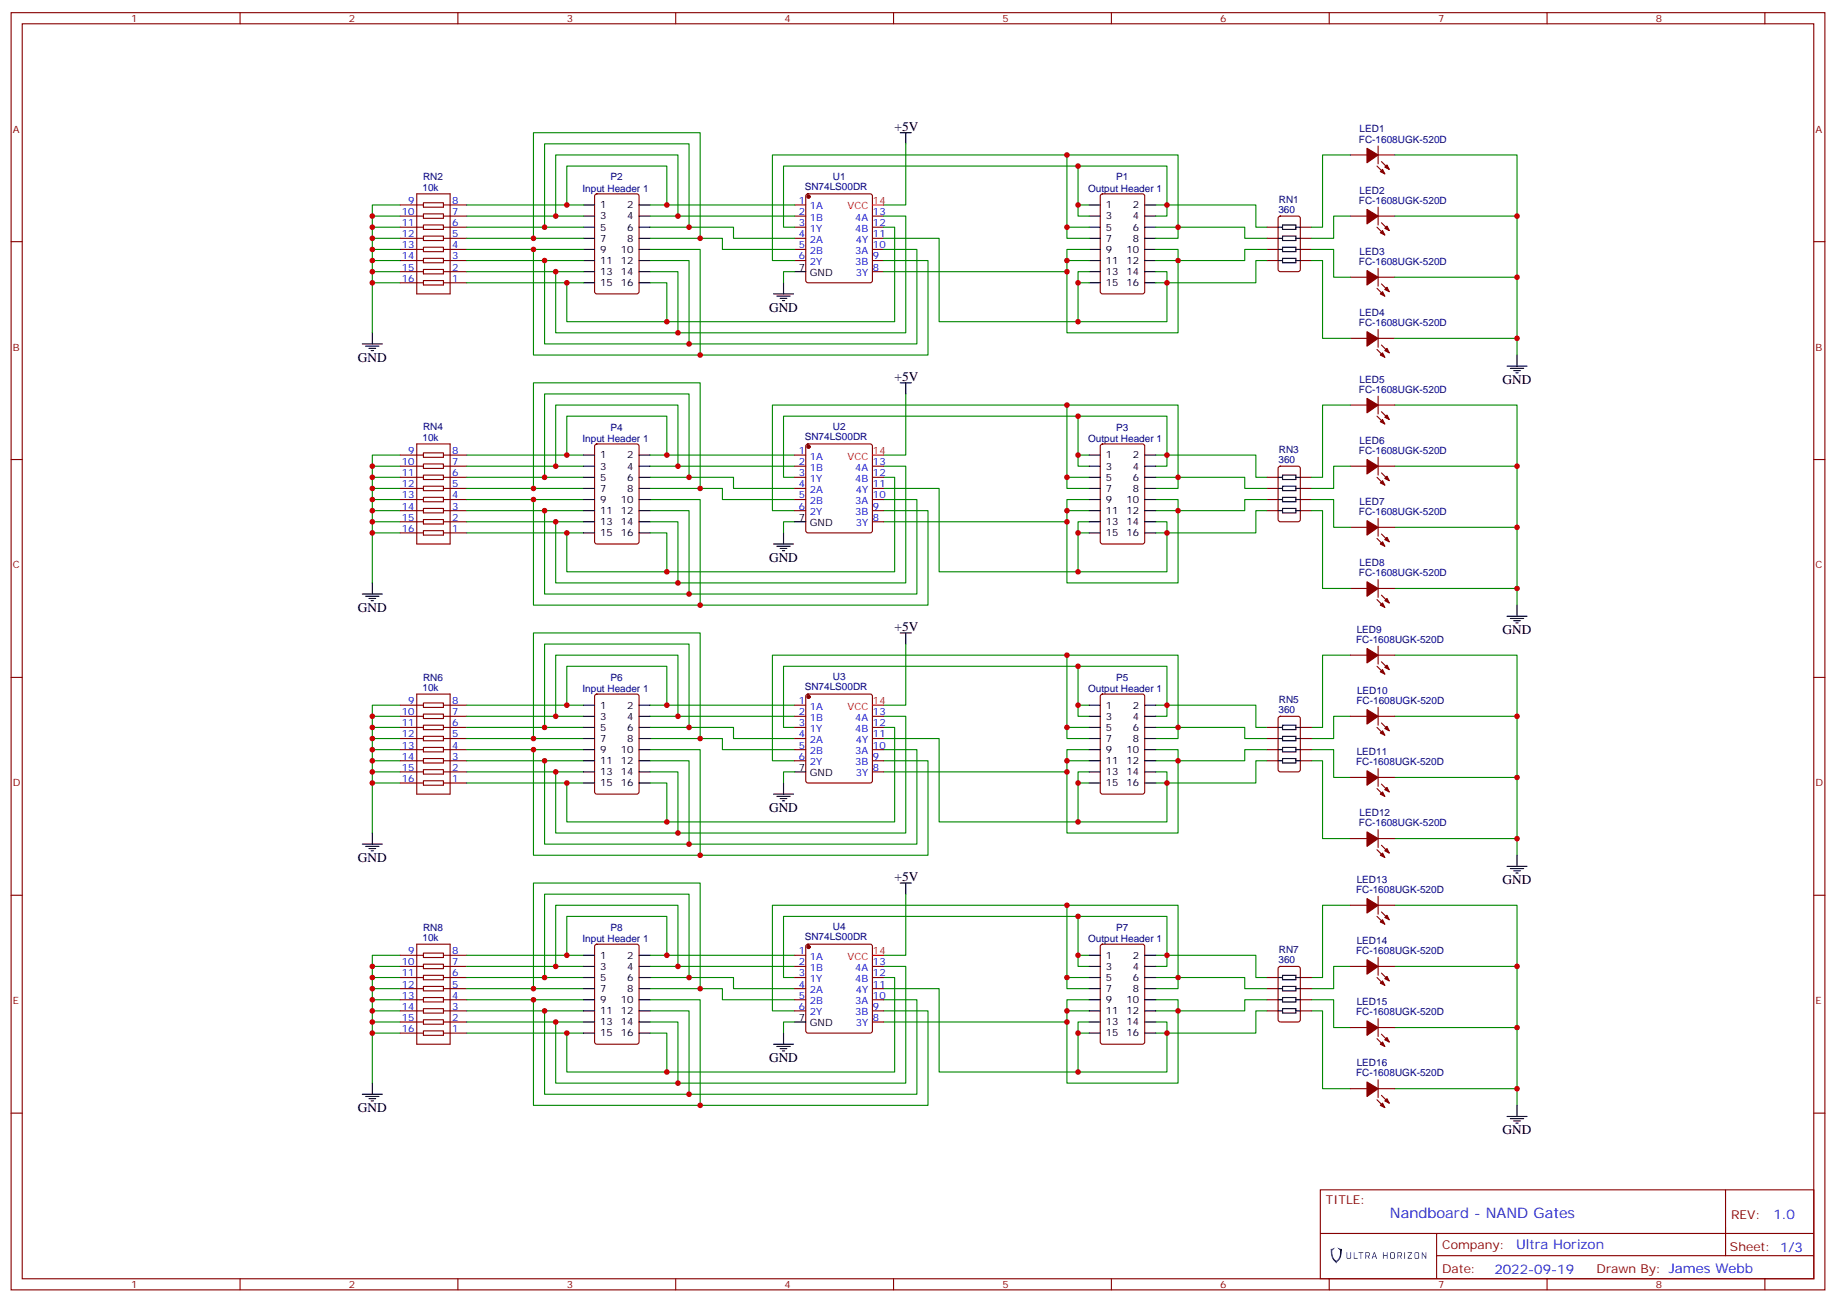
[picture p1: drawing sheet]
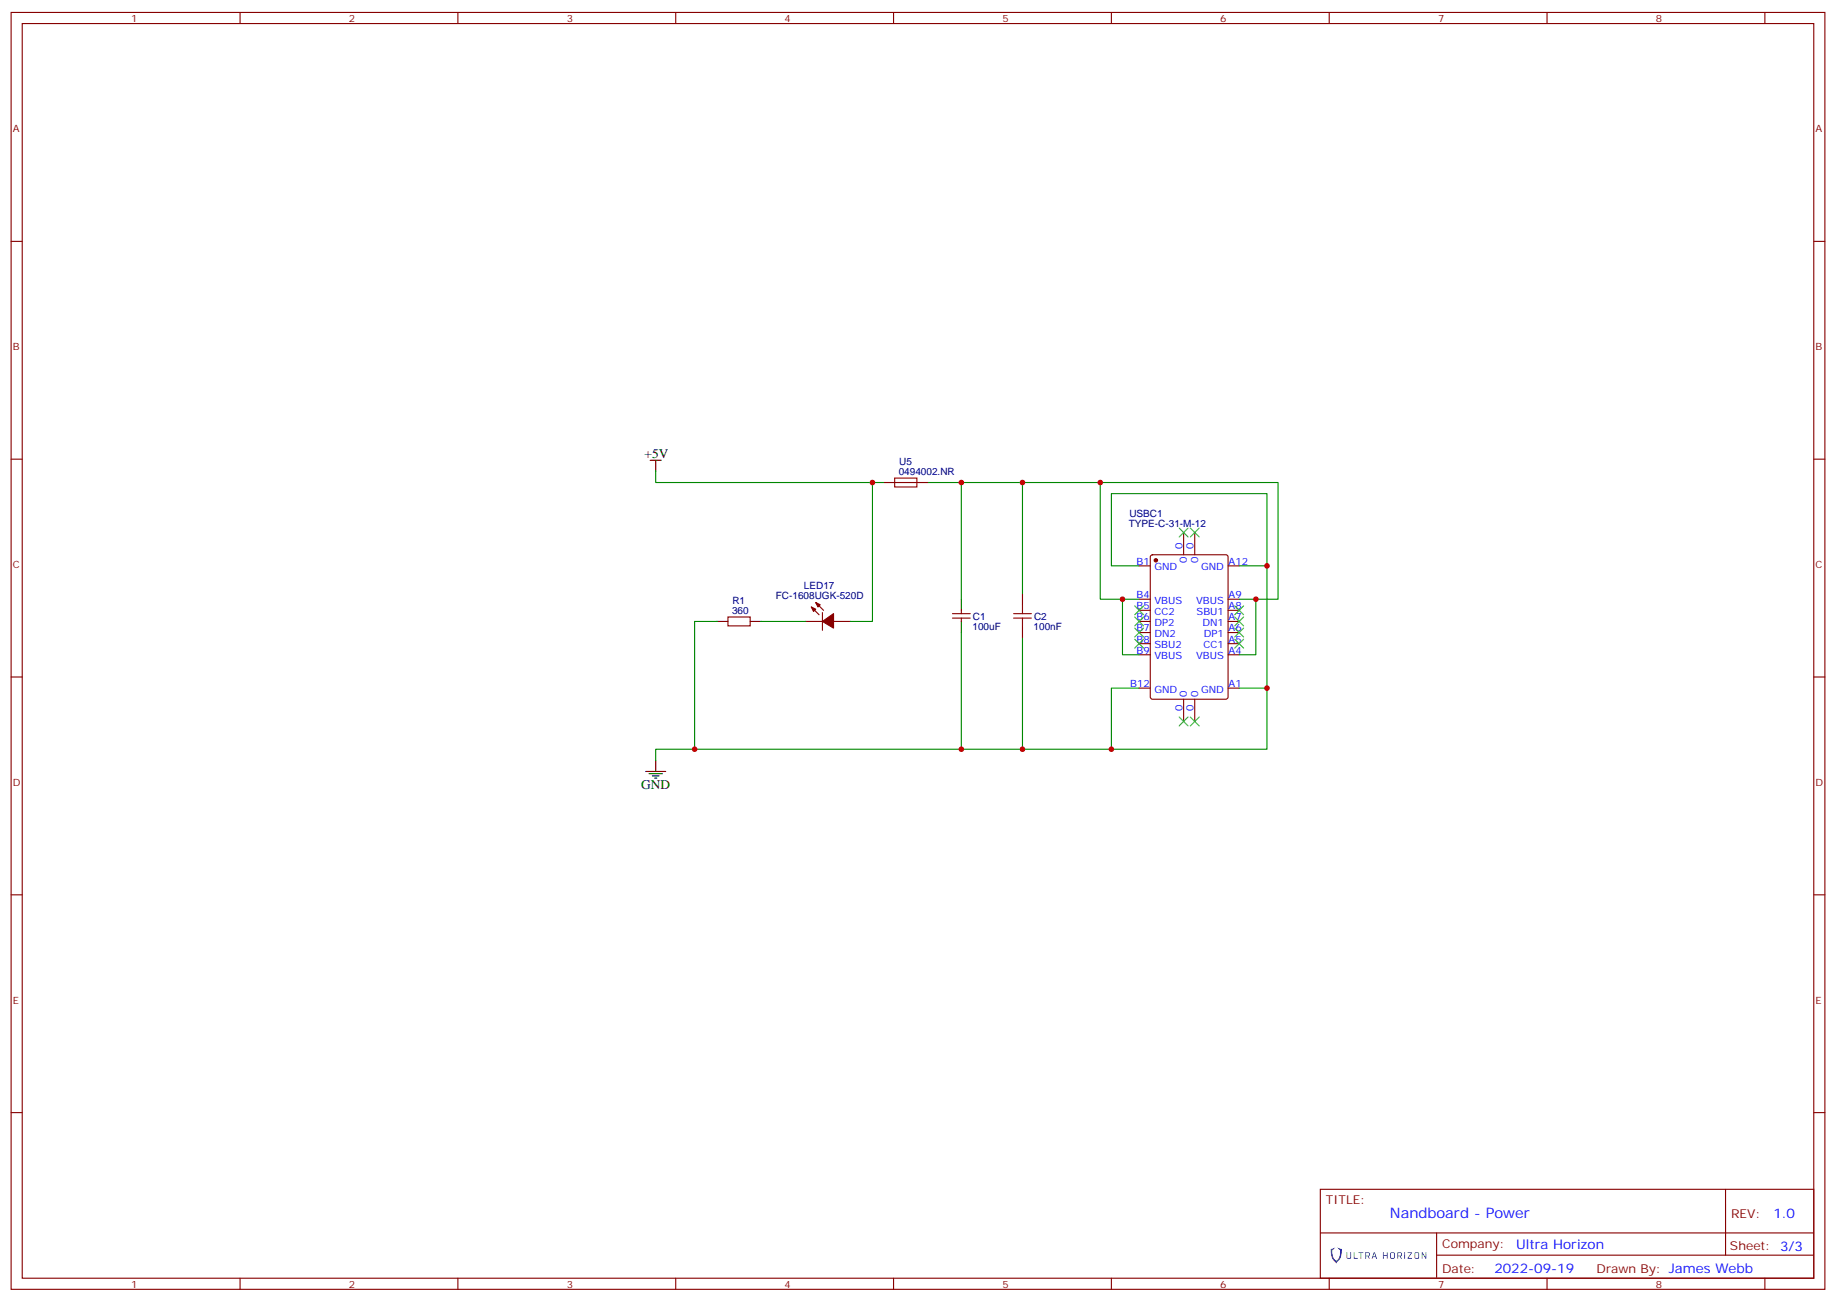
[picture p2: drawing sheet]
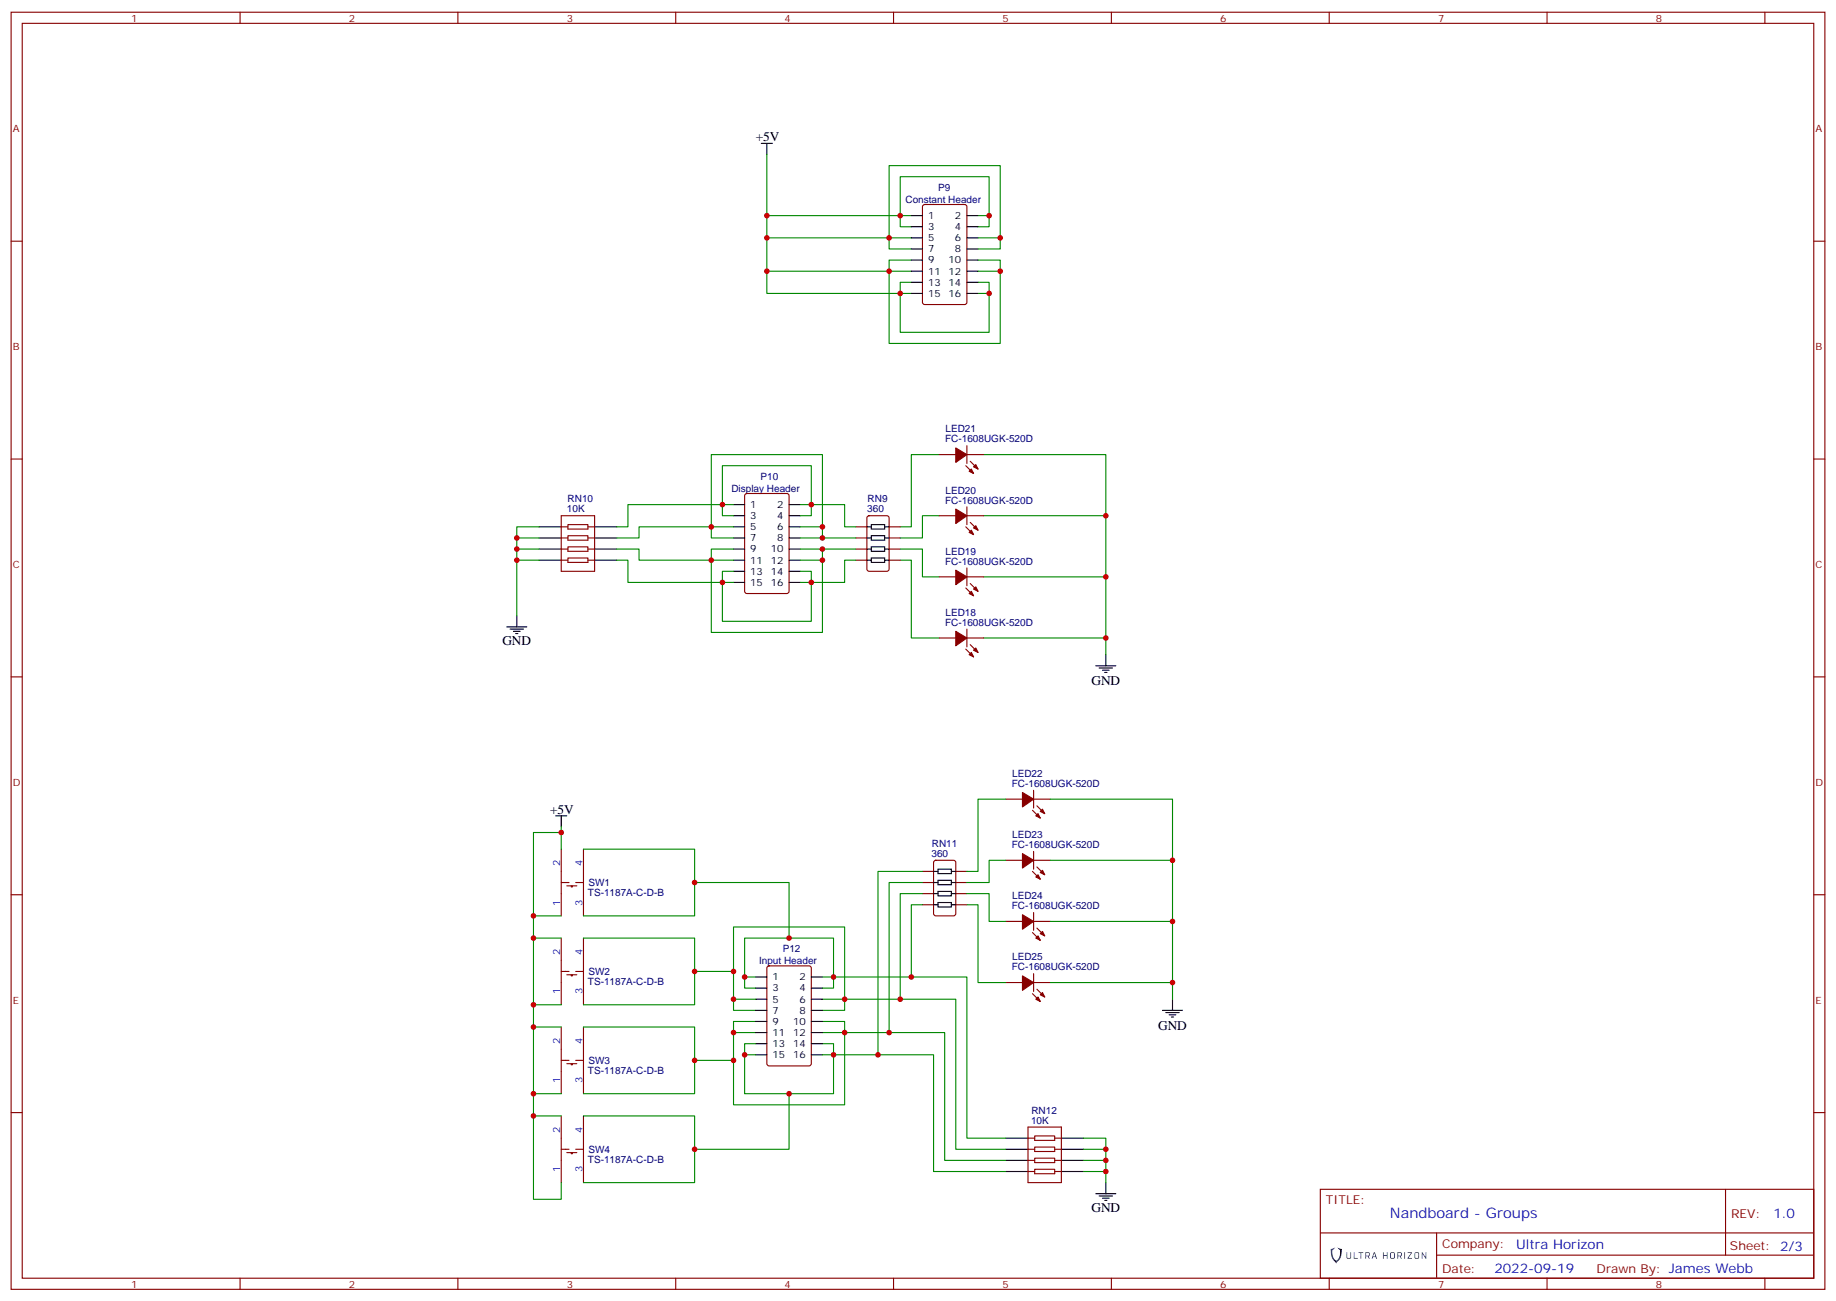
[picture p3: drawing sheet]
# EasyEDA schematic schematic.json

## Sheets
1 NAND Gates: TITLE: Nandboard - NAND Gates; REV: 1.0; Date: 2022-09-19; Sheet: 1/3; Drawn By: James Webb; Company: Ultra Horizon
2 Power: TITLE: Nandboard - Power; Sheet: 3/3
3 Groups: TITLE: Nandboard - Groups; Sheet: 2/3

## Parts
sheet Groups
LED18  FC-1608UGK-520D  [LED0603-RD]
LED19  FC-1608UGK-520D  [LED0603-RD]
LED20  FC-1608UGK-520D  [LED0603-RD]
LED21  FC-1608UGK-520D  [LED0603-RD]
LED22  FC-1608UGK-520D  [LED0603-RD]
LED23  FC-1608UGK-520D  [LED0603-RD]
LED24  FC-1608UGK-520D  [LED0603-RD]
LED25  FC-1608UGK-520D  [LED0603-RD]
P9  Constant Header  [HDR-TH_16P-P2.54-V-M-R2-C8-S2.54]
P10  Display Header  [HDR-TH_16P-P2.54-V-M-R2-C8-S2.54]
P12  Input Header  [HDR-TH_16P-P2.54-V-M-R2-C8-S2.54]
RN9  360Ω  [RES-ARRAY-SMD_0402-8P-L2.0-W1.0-BL]
RN10  10K  [RES-ARRAY-SMD_0603-8P-L3.2-W1.6-BL]
RN11  360Ω  [RES-ARRAY-SMD_0402-8P-L2.0-W1.0-BL]
RN12  10K  [RES-ARRAY-SMD_0603-8P-L3.2-W1.6-BL]
SW1  TS-1187A-C-D-B  [KEY-SMD_4P-L5.2-W5.2-P3.7-LS6.4-TL]
SW2  TS-1187A-C-D-B  [KEY-SMD_4P-L5.2-W5.2-P3.7-LS6.4-TL]
SW3  TS-1187A-C-D-B  [KEY-SMD_4P-L5.2-W5.2-P3.7-LS6.4-TL]
SW4  TS-1187A-C-D-B  [KEY-SMD_4P-L5.2-W5.2-P3.7-LS6.4-TL]
sheet NAND Gates
LED1  FC-1608UGK-520D  [LED0603-RD]
LED2  FC-1608UGK-520D  [LED0603-RD]
LED3  FC-1608UGK-520D  [LED0603-RD]
LED4  FC-1608UGK-520D  [LED0603-RD]
LED5  FC-1608UGK-520D  [LED0603-RD]
LED6  FC-1608UGK-520D  [LED0603-RD]
LED7  FC-1608UGK-520D  [LED0603-RD]
LED8  FC-1608UGK-520D  [LED0603-RD]
LED9  FC-1608UGK-520D  [LED0603-RD]
LED10  FC-1608UGK-520D  [LED0603-RD]
LED11  FC-1608UGK-520D  [LED0603-RD]
LED12  FC-1608UGK-520D  [LED0603-RD]
LED13  FC-1608UGK-520D  [LED0603-RD]
LED14  FC-1608UGK-520D  [LED0603-RD]
LED15  FC-1608UGK-520D  [LED0603-RD]
LED16  FC-1608UGK-520D  [LED0603-RD]
P1  Output Header 1  [HDR-TH_16P-P2.54-V-M-R2-C8-S2.54]
P2  Input Header 1  [HDR-TH_16P-P2.54-V-M-R2-C8-S2.54]
P3  Output Header 1  [HDR-TH_16P-P2.54-V-M-R2-C8-S2.54]
P4  Input Header 1  [HDR-TH_16P-P2.54-V-M-R2-C8-S2.54]
P5  Output Header 1  [HDR-TH_16P-P2.54-V-M-R2-C8-S2.54]
P6  Input Header 1  [HDR-TH_16P-P2.54-V-M-R2-C8-S2.54]
P7  Output Header 1  [HDR-TH_16P-P2.54-V-M-R2-C8-S2.54]
P8  Input Header 1  [HDR-TH_16P-P2.54-V-M-R2-C8-S2.54]
RN1  360Ω  [RES-ARRAY-SMD_0402-8P-L2.0-W1.0-BL]
RN2  10kΩ  [RES-ARRAY-SMD_0602-16P-L3.8-W1.6-BL]
RN3  360Ω  [RES-ARRAY-SMD_0402-8P-L2.0-W1.0-BL]
RN4  10kΩ  [RES-ARRAY-SMD_0602-16P-L3.8-W1.6-BL]
RN5  360Ω  [RES-ARRAY-SMD_0402-8P-L2.0-W1.0-BL]
RN6  10kΩ  [RES-ARRAY-SMD_0602-16P-L3.8-W1.6-BL]
RN7  360Ω  [RES-ARRAY-SMD_0402-8P-L2.0-W1.0-BL]
RN8  10kΩ  [RES-ARRAY-SMD_0602-16P-L3.8-W1.6-BL]
U1  SN74LS00DR  [SOIC-14_L8.7-W3.9-P1.27-LS6.0-BL]
U2  SN74LS00DR  [SOIC-14_L8.7-W3.9-P1.27-LS6.0-BL]
U3  SN74LS00DR  [SOIC-14_L8.7-W3.9-P1.27-LS6.0-BL]
U4  SN74LS00DR  [SOIC-14_L8.7-W3.9-P1.27-LS6.0-BL]
sheet Power
C1  100uF  [C1206]
C2  100nF  [C0402]
LED17  FC-1608UGK-520D  [LED0603-RD]
R1  360Ω  [R0603]
U5  0494002.NR  [F0603]
USBC1  TYPE-C-31-M-12  [USB-C_SMD-TYPE-C-31-M-12]

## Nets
+5V: LED17.2(A) P9.1 P9.2 P9.3 P9.4 P9.5 P9.6 P9.7 P9.8 P9.9 P9.10 P9.11 P9.12 P9.13 P9.14 P9.15 P9.16 SW1.1 SW1.2 SW2.1 SW2.2 SW3.1 SW3.2 SW4.1 SW4.2 U1.14(VCC) U2.14(VCC) U3.14(VCC) U4.14(VCC) U5.2
GND: C1.2 C2.2 LED1.1(K) LED2.1(K) LED3.1(K) LED4.1(K) LED5.1(K) LED6.1(K) LED7.1(K) LED8.1(K) LED9.1(K) LED10.1(K) LED11.1(K) LED12.1(K) LED13.1(K) LED14.1(K) LED15.1(K) LED16.1(K) LED18.1(K) LED19.1(K) LED20.1(K) LED21.1(K) LED22.1(K) LED23.1(K) LED24.1(K) LED25.1(K) R1.1 RN2.9 RN2.10 RN2.11 RN2.12 RN2.13 RN2.14 RN2.15 RN2.16 RN4.9 RN4.10 RN4.11 RN4.12 RN4.13 RN4.14 RN4.15 RN4.16 RN6.9 RN6.10 RN6.11 RN6.12 RN6.13 RN6.14 RN6.15 RN6.16 RN8.9 RN8.10 RN8.11 RN8.12 RN8.13 RN8.14 RN8.15 RN8.16 RN10.5 RN10.6 RN10.7 RN10.8 RN12.1 RN12.2 RN12.3 RN12.4 U1.7(GND) U2.7(GND) U3.7(GND) U4.7(GND) USBC1.A1(GND) USBC1.A12(GND) USBC1.B1(GND) USBC1.B12(GND)
LED5_2: LED5.2(A) RN3.1(8)
LED6_2: LED6.2(A) RN3.2(7)
LED7_2: LED7.2(A) RN3.3(6)
LED8_2: LED8.2(A) RN3.4(5)
LED9_2: LED9.2(A) RN5.1(8)
LED10_2: LED10.2(A) RN5.2(7)
LED11_2: LED11.2(A) RN5.3(6)
LED12_2: LED12.2(A) RN5.4(5)
LED13_2: LED13.2(A) RN7.1(8)
LED14_2: LED14.2(A) RN7.2(7)
LED15_2: LED15.2(A) RN7.3(6)
LED16_2: LED16.2(A) RN7.4(5)
LED17_1: LED17.1(K) R1.2
LED18_2: LED18.2(A) RN9.5
LED19_2: LED19.2(A) RN9.6
LED20_2: LED20.2(A) RN9.7
LED21_2: LED21.2(A) RN9.8
P4_1: P4.1 P4.2 RN4.8 U2.1(1A)
P4_3: P4.3 P4.4 RN4.7 U2.2(1B)
P4_5: P4.5 P4.6 RN4.6 U2.4(2A)
P4_7: P4.7 P4.8 RN4.5 U2.5(2B)
P4_9: P4.9 P4.10 RN4.4 U2.9(3B)
P4_11: P4.11 P4.12 RN4.3 U2.10(3A)
P4_13: P4.13 P4.14 RN4.2 U2.13(4A)
P4_15: P4.15 P4.16 RN4.1 U2.12(4B)
P6_1: P6.1 P6.2 RN6.8 U3.1(1A)
P6_3: P6.3 P6.4 RN6.7 U3.2(1B)
P6_5: P6.5 P6.6 RN6.6 U3.4(2A)
P6_7: P6.7 P6.8 RN6.5 U3.5(2B)
P6_9: P6.9 P6.10 RN6.4 U3.9(3B)
P6_11: P6.11 P6.12 RN6.3 U3.10(3A)
P6_13: P6.13 P6.14 RN6.2 U3.13(4A)
P6_15: P6.15 P6.16 RN6.1 U3.12(4B)
P8_1: P8.1 P8.2 RN8.8 U4.1(1A)
P8_3: P8.3 P8.4 RN8.7 U4.2(1B)
P8_5: P8.5 P8.6 RN8.6 U4.4(2A)
P8_7: P8.7 P8.8 RN8.5 U4.5(2B)
P8_9: P8.9 P8.10 RN8.4 U4.9(3B)
P8_11: P8.11 P8.12 RN8.3 U4.10(3A)
P8_13: P8.13 P8.14 RN8.2 U4.13(4A)
P8_15: P8.15 P8.16 RN8.1 U4.12(4B)
P10_1: P10.1 P10.2 P10.3 P10.4 RN9.1 RN10.4
P10_5: P10.5 P10.6 P10.7 P10.8 RN9.2 RN10.3
P10_9: P10.9 P10.10 P10.11 P10.12 RN9.3 RN10.2
P10_13: P10.13 P10.14 P10.15 P10.16 RN9.4 RN10.1
RN1_5: LED1.2(A) RN1.5(4)
RN1_6: LED2.2(A) RN1.6(3)
RN1_7: LED3.2(A) RN1.7(2)
RN1_8: LED4.2(A) RN1.8(1)
RN2_1: P2.15 P2.16 RN2.1 U1.12(4B)
RN2_2: P2.13 P2.14 RN2.2 U1.13(4A)
RN2_3: P2.11 P2.12 RN2.3 U1.10(3A)
RN2_4: P2.9 P2.10 RN2.4 U1.9(3B)
RN2_5: P2.7 P2.8 RN2.5 U1.5(2B)
RN2_6: P2.5 P2.6 RN2.6 U1.4(2A)
RN2_7: P2.3 P2.4 RN2.7 U1.2(1B)
RN2_8: P2.1 P2.2 RN2.8 U1.1(1A)
RN3_5: P3.13 P3.14 P3.15 P3.16 RN3.5(4) U2.11(4Y)
RN3_6: P3.9 P3.10 P3.11 P3.12 RN3.6(3) U2.8(3Y)
RN3_7: P3.5 P3.6 P3.7 P3.8 RN3.7(2) U2.6(2Y)
RN3_8: P3.1 P3.2 P3.3 P3.4 RN3.8(1) U2.3(1Y)
RN5_5: P5.13 P5.14 P5.15 P5.16 RN5.5(4) U3.11(4Y)
RN5_6: P5.9 P5.10 P5.11 P5.12 RN5.6(3) U3.8(3Y)
RN5_7: P5.5 P5.6 P5.7 P5.8 RN5.7(2) U3.6(2Y)
RN5_8: P5.1 P5.2 P5.3 P5.4 RN5.8(1) U3.3(1Y)
RN7_5: P7.13 P7.14 P7.15 P7.16 RN7.5(4) U4.11(4Y)
RN7_6: P7.9 P7.10 P7.11 P7.12 RN7.6(3) U4.8(3Y)
RN7_7: P7.5 P7.6 P7.7 P7.8 RN7.7(2) U4.6(2Y)
RN7_8: P7.1 P7.2 P7.3 P7.4 RN7.8(1) U4.3(1Y)
RN11_1: LED25.2(A) RN11.1
RN11_2: LED24.2(A) RN11.2
RN11_3: LED23.2(A) RN11.3
RN11_4: LED22.2(A) RN11.4
RN11_5: P12.13 P12.14 P12.15 P12.16 RN11.5 RN12.8 SW4.3 SW4.4
RN11_6: P12.9 P12.10 P12.11 P12.12 RN11.6 RN12.7 SW3.3 SW3.4
RN11_7: P12.5 P12.6 P12.7 P12.8 RN11.7 RN12.6 SW2.3 SW2.4
RN11_8: P12.1 P12.2 P12.3 P12.4 RN11.8 RN12.5 SW1.3 SW1.4
U1_3: P1.1 P1.2 P1.3 P1.4 RN1.4(5) U1.3(1Y)
U1_6: P1.5 P1.6 P1.7 P1.8 RN1.3(6) U1.6(2Y)
U1_8: P1.9 P1.10 P1.11 P1.12 RN1.2(7) U1.8(3Y)
U1_11: P1.13 P1.14 P1.15 P1.16 RN1.1(8) U1.11(4Y)
USBC1_B4: C1.1 C2.1 U5.1 USBC1.A4(VBUS) USBC1.A9(VBUS) USBC1.B4(VBUS) USBC1.B9(VBUS)

Not connected (* = marked no-connect by the designer): USBC1 0* A5(CC1)* A6(DP1)* A7(DN1)* A8(SBU1)* B5(CC2)* B6(DP2)* B7(DN2)* B8(SBU2)*

# EasyEDA board pcb.json

Outline 120 x 119.99 mm; copper layers: TopLayer, BottomLayer. Coordinates in mm from the lower left corner of the outline.
Outline path: 0,109.99 arc(2.93,117.07) 10,119.99 109.98,119.99 arc(117.05,117.07) 119.98,109.99 120,10 arc(117.07,2.93) 110,0 10,0 arc(2.93,2.93) 0,10 0,109.99

## Design rules (mm)
Default: track 0.254, clearance 0.152, via 0.61, via hole 0.305

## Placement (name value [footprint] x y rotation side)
C1  100uF  [C1206]  101.85 16.52 0 top
C2  100nF  [C0402]  101.85 21.09 0 top
LED1  FC-1608UGK-520D  [LED0603-RD]  9.02 85.61 0 top
LED2  FC-1608UGK-520D  [LED0603-RD]  15.24 85.61 0 top
LED3  FC-1608UGK-520D  [LED0603-RD]  20.45 85.61 0 top
LED4  FC-1608UGK-520D  [LED0603-RD]  25.53 85.61 0 top
LED5  FC-1608UGK-520D  [LED0603-RD]  37.97 85.74 0 top
LED6  FC-1608UGK-520D  [LED0603-RD]  43.31 85.61 0 top
LED7  FC-1608UGK-520D  [LED0603-RD]  48.26 85.61 0 top
LED8  FC-1608UGK-520D  [LED0603-RD]  53.47 85.61 0 top
LED9  FC-1608UGK-520D  [LED0603-RD]  66.04 85.61 0 top
LED10  FC-1608UGK-520D  [LED0603-RD]  71.12 85.61 0 top
LED11  FC-1608UGK-520D  [LED0603-RD]  76.07 85.61 0 top
LED12  FC-1608UGK-520D  [LED0603-RD]  81.03 85.61 0 top
LED13  FC-1608UGK-520D  [LED0603-RD]  94.11 85.61 0 top
LED14  FC-1608UGK-520D  [LED0603-RD]  99.19 85.61 0 top
LED15  FC-1608UGK-520D  [LED0603-RD]  104.27 85.61 0 top
LED16  FC-1608UGK-520D  [LED0603-RD]  109.35 85.61 0 top
LED17  FC-1608UGK-520D  [LED0603-RD]  112.01 22.75 180 top
LED18  FC-1608UGK-520D  [LED0603-RD]  63.12 34.68 0 top
LED19  FC-1608UGK-520D  [LED0603-RD]  68.2 34.68 0 top
LED20  FC-1608UGK-520D  [LED0603-RD]  73.28 34.68 0 top
LED21  FC-1608UGK-520D  [LED0603-RD]  78.36 34.68 0 top
LED22  FC-1608UGK-520D  [LED0603-RD]  34.04 34.68 0 top
LED23  FC-1608UGK-520D  [LED0603-RD]  28.96 34.68 0 top
LED24  FC-1608UGK-520D  [LED0603-RD]  23.88 34.68 0 top
LED25  FC-1608UGK-520D  [LED0603-RD]  18.8 34.68 0 top
P1  Output Header 1  [HDR-TH_16P-P2.54-V-M-R2-C8-S2.54]  17.91 76.21 0 top
P2  Input Header 1  [HDR-TH_16P-P2.54-V-M-R2-C8-S2.54]  17.78 55.89 0 top
P3  Output Header 1  [HDR-TH_16P-P2.54-V-M-R2-C8-S2.54]  45.85 76.21 0 top
P4  Input Header 1  [HDR-TH_16P-P2.54-V-M-R2-C8-S2.54]  45.72 55.89 0 top
P5  Output Header 1  [HDR-TH_16P-P2.54-V-M-R2-C8-S2.54]  73.66 76.21 0 top
P6  Input Header 1  [HDR-TH_16P-P2.54-V-M-R2-C8-S2.54]  73.79 55.89 0 top
P7  Output Header 1  [HDR-TH_16P-P2.54-V-M-R2-C8-S2.54]  101.73 76.21 0 top
P8  Input Header 1  [HDR-TH_16P-P2.54-V-M-R2-C8-S2.54]  101.73 55.89 0 top
P9  Constant Header  [HDR-TH_16P-P2.54-V-M-R2-C8-S2.54]  70.87 10.81 0 top
P10  Display Header  [HDR-TH_16P-P2.54-V-M-R2-C8-S2.54]  70.74 26.05 180 top
P12  Input Header  [HDR-TH_16P-P2.54-V-M-R2-C8-S2.54#2]  26.46 26.05 0 top
Pad_gge31810  -  [Pad_gge31810]  44.93 9.08 0 top
R1  360Ω  [R0603]  111.89 15.89 0 top
RN1  360Ω  [RES-ARRAY-SMD_0402-8P-L2.0-W1.0-BL]  17.78 82.18 180 top
RN2  10kΩ  [RES-ARRAY-SMD_0602-16P-L3.8-W1.6-BL]  17.78 49.54 180 top
RN3  360Ω  [RES-ARRAY-SMD_0402-8P-L2.0-W1.0-BL]  45.85 82.18 0 top
RN4  10kΩ  [RES-ARRAY-SMD_0602-16P-L3.8-W1.6-BL#2]  45.72 49.54 180 top
RN5  360Ω  [RES-ARRAY-SMD_0402-8P-L2.0-W1.0-BL]  73.66 82.18 0 top
RN6  10kΩ  [RES-ARRAY-SMD_0602-16P-L3.8-W1.6-BL#2]  73.66 49.54 180 top
RN7  360Ω  [RES-ARRAY-SMD_0402-8P-L2.0-W1.0-BL]  101.73 82.18 0 top
RN8  10kΩ  [RES-ARRAY-SMD_0602-16P-L3.8-W1.6-BL#2]  101.6 49.54 180 top
RN9  360Ω  [RES-ARRAY-SMD_0402-8P-L2.0-W1.0-BL]  70.74 31.51 180 top
RN10  10K  [RES-ARRAY-SMD_0603-8P-L3.2-W1.6-BL]  56.39 26.05 180 top
RN11  360Ω  [RES-ARRAY-SMD_0402-8P-L2.0-W1.0-BL]  26.42 31.51 0 top
RN12  10K  [RES-ARRAY-SMD_0603-8P-L3.2-W1.6-BL]  12.06 26.17 0 top
SW1  TS-1187A-C-D-B  [KEY-SMD_4P-L5.2-W5.2-P3.7-LS6.4-TL]  11.22 10.93 180 top
SW2  TS-1187A-C-D-B  [KEY-SMD_4P-L5.2-W5.2-P3.7-LS6.4-TL]  21.51 10.93 180 top
SW3  TS-1187A-C-D-B  [KEY-SMD_4P-L5.2-W5.2-P3.7-LS6.4-TL]  31.54 10.93 180 top
SW4  TS-1187A-C-D-B  [KEY-SMD_4P-L5.2-W5.2-P3.7-LS6.4-TL]  41.83 10.93 180 top
U1  SN74LS00DR  [SOIC-14_L8.7-W3.9-P1.27-LS6.0-BL]  17.91 66.05 270 top
U2  SN74LS00DR  [SOIC-14_L8.7-W3.9-P1.27-LS6.0-BL]  45.72 66.18 270 top
U3  SN74LS00DR  [SOIC-14_L8.7-W3.9-P1.27-LS6.0-BL]  73.66 66.05 270 top
U4  SN74LS00DR  [SOIC-14_L8.7-W3.9-P1.27-LS6.0-BL]  101.73 66.05 270 top
U5  0494002.NR  [F0603]  101.73 25.29 0 top
USBC1  TYPE-C-31-M-12  [USB-C_SMD-TYPE-C-31-M-12]  101.73 7.89 0 top

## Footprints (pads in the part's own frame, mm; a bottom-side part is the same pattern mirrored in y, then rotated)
C0402
  rect 0.79x0.54 smd: 1(-0.545,0) 2(0.545,0)
C1206
  rect 1.485x1.728 smd: 1(-1.593,0) 2(1.593,0)
F0603
  rect 0.806x0.864 smd: 1(-0.753,0) 2(0.753,0)
HDR-TH_16P-P2.54-V-M-R2-C8-S2.54
  rect 1.8x1.8 hole 1.2: 1(-8.89,-1.27)
  oval 1.8x1.8 hole 1.2: 2(-8.89,1.27) 3(-6.35,-1.27) 4(-6.35,1.27) 5(-3.81,-1.27) 6(-3.81,1.27) 7(-1.27,-1.27) 8(-1.27,1.27) 9(1.27,-1.27) 10(1.27,1.27) 11(3.81,-1.27) 12(3.81,1.27) 13(6.35,-1.27) 14(6.35,1.27) 15(8.89,-1.27) 16(8.89,1.27)
HDR-TH_16P-P2.54-V-M-R2-C8-S2.54#2
  rect 1.8x1.8 hole 1.2: 1(-8.89,-1.27)
  oval 1.8x1.8 hole 1.2: 2(-8.89,1.27) 3(-6.35,-1.27) 4(-6.35,1.27) 5(-3.81,-1.27) 6(-3.81,1.27) 7(-1.27,-1.27) 8(-1.27,1.27) 9(1.27,-1.27) 10(1.27,1.27) 11(3.81,-1.27) 12(3.81,1.27) 13(6.35,-1.27) 14(6.35,1.27) 15(8.89,-1.27) 16(8.89,1.27)
KEY-SMD_4P-L5.2-W5.2-P3.7-LS6.4-TL
  rect 1.8x1.1 smd: 1(-3.1,1.85) 2(3.1,1.85) 3(-3.1,-1.85) 4(3.1,-1.85)
LED0603-RD
  rect 0.8x0.8 smd: 1(-0.799,-0.003) 2(0.799,0.003)
Pad_gge31810
  rect 0.806x0.864 smd: 3(0,0)
R0603
  rect 0.806x0.864 smd: 1(-0.753,0) 2(0.753,0)
RES-ARRAY-SMD_0402-8P-L2.0-W1.0-BL
  rect 0.3x0.505 smd: 1(-0.75,0.427) 2(-0.25,0.427) 3(0.25,0.427) 4(0.75,0.427) 5(0.75,-0.427) 6(0.25,-0.427) 7(-0.25,-0.427) 8(-0.75,-0.427)
RES-ARRAY-SMD_0602-16P-L3.8-W1.6-BL
  rect 0.3x0.7 smd: 1(-1.75,-0.75) 2(-1.25,-0.75) 3(-0.75,-0.75) 4(-0.25,-0.75) 5(0.25,-0.75) 6(0.75,-0.75) 7(1.25,-0.75) 8(1.75,-0.75) 9(1.75,0.75) 10(1.25,0.75) 11(0.75,0.75) 12(0.25,0.75) 13(-0.25,0.75) 14(-0.75,0.75) 15(-1.25,0.75) 16(-1.75,0.75)
RES-ARRAY-SMD_0602-16P-L3.8-W1.6-BL#2
  rect 0.3x0.7 smd: 1(-1.75,-0.75) 2(-1.25,-0.75) 3(-0.75,-0.75) 4(-0.25,-0.75) 5(0.25,-0.75) 6(0.75,-0.75) 7(1.25,-0.75) 8(1.75,-0.75) 9(1.75,0.75) 10(1.25,0.75) 11(0.75,0.75) 12(0.25,0.75) 13(-0.25,0.75) 14(-0.75,0.75) 15(-1.25,0.75) 16(-1.75,0.75)
RES-ARRAY-SMD_0603-8P-L3.2-W1.6-BL
  rect 0.65x0.8 smd: 1(-1.2,-0.9) 4(1.2,-0.9) 5(1.2,0.9) 8(-1.2,0.9)
  rect 0.5x0.8 smd: 2(-0.4,-0.9) 3(0.4,-0.9) 6(0.4,0.9) 7(-0.4,0.9)
SOIC-14_L8.7-W3.9-P1.27-LS6.0-BL
  oval 0.574x2.038 smd: 1(-3.81,-2.769) 2(-2.54,-2.769) 3(-1.27,-2.769) 4(0,-2.769) 5(1.27,-2.769) 6(2.54,-2.769) 7(3.81,-2.769) 8(3.81,2.769) 9(2.54,2.769) 10(1.27,2.769) 11(0,2.769) 12(-1.27,2.769) 13(-2.54,2.769) 14(-3.81,2.769)
USB-C_SMD-TYPE-C-31-M-12
  round 0.75 hole 0.75 unplated: (-2.9,1.216) (2.9,1.216)
  oval 1.2x2 hole 0.8x1.6: 0(-4.325,1.716) 0(4.325,1.716)
  oval 1.2x1.8 hole 0.8x1.4: 0(-4.325,-2.484) 0(4.325,-2.484)
  rect 0.3x1.3 smd: A1(-3.35,2.484) A4(-2.55,2.484) A5(-1.25,2.484) A6(-0.25,2.484) A7(0.25,2.484) A8(1.25,2.484) A9(2.55,2.484) A12(3.35,2.484) B1(3.05,2.484) B4(2.25,2.484) B5(1.75,2.484) B6(0.75,2.484) B7(-0.75,2.484) B8(-1.75,2.484) B9(-2.25,2.484) B12(-3.05,2.484)

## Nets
As in the schematic, except:
+5V: LED17.2 P9.1 P9.2 P9.3 P9.4 P9.5 P9.6 P9.7 P9.8 P9.9 P9.10 P9.11 P9.12 P9.13 P9.14 P9.15 P9.16 Pad_gge31810.3 SW1.1 SW1.2 SW2.1 SW2.2 SW3.1 SW3.2 SW4.1 SW4.2 U1.14 U2.14 U3.14 U4.14 U5.2

Pads without a net: USBC1 0 A5 A6 A7 A8 B5 B6 B7 B8

## Via types
v1: diameter 0.611, hole 0.305, TopLayer to BottomLayer, 34 vias

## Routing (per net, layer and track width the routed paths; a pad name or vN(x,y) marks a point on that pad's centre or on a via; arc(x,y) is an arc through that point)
+5V: length 408.8
  TopLayer w0.254: U2.14 53.16,69.99 v1(53.16,64) ; P9.9 P9.10 P9.12 P9.11 P9.9 ; P9.9 72.14,5.22 ; 111.25,25.29 115.57,25.29 v1(115.57,64) 115.57,69.86 104.5,69.86 ; 111.25,25.29 U5.2 102.48,28.07 93.98,28.08 93.98,5.22 6.14,5.22 6.14,9.08 8.12,9.08 ; 111.25,25.29 111.21,25.25 LED17.2 ; 20.68,69.86 28.07,69.86 v1(28.07,64) ; P9.15 P9.13 P9.14 P9.16 P9.15 ; P9.15 79.76,5.22 ; 38.73,9.08 38.73,5.22 ; P9.1 P9.3 P9.4 P9.2 P9.1 ; P9.1 61.98,5.22 ; Pad_gge31810.3 44.93,5.22 ; v1(83.82,64) 83.82,69.86 76.43,69.86 ; 34.64,9.08 34.64,5.22 ; P9.7 69.6,5.22 ; P9.7 P9.5 P9.6 P9.8 P9.7 ; 24.61,9.08 24.61,5.22 ; 14.32,9.08 14.32,5.22 ; 18.41,9.08 18.41,5.22 ; 28.44,9.08 28.44,5.22
  BottomLayer w0.254: v1(115.57,64) v1(83.82,64) v1(53.16,64) v1(28.07,64)
GND: length 5.5
  TopLayer w0.254: U4.7 v1(98.96,60.97) ; 104.78,10.37 USBC1.A12 ; U2.7 v1(42.95,60.97) ; U1.7 v1(15.14,60.97) ; v1(70.87,60.97) U3.7
LED5_2: length 8.8
  TopLayer w0.254: LED5.2 40.64,85.74 40.64,83.71 41.74,82.61 RN3.1
LED6_2: length 4.5
  TopLayer w0.254: RN3.2 45.59,85.61 LED6.2
LED7_2: length 6
  TopLayer w0.254: RN3.3 46.1,83.96 49.06,83.96 LED7.2
LED8_2: length 10.2
  TopLayer w0.254: RN3.4 53.47,82.61 54.27,83.41 LED8.2
LED9_2: length 8.5
  TopLayer w0.254: RN5.1 69.42,82.61 68.45,83.58 68.45,85.61 LED9.2
LED10_2: length 4.5
  TopLayer w0.254: LED10.2 73.41,85.61 RN5.2
LED11_2: length 5.9
  TopLayer w0.254: LED11.2 76.87,84 76.84,83.96 73.91,83.96 RN5.3
LED12_2: length 10.1
  TopLayer w0.254: LED12.2 81.83,83.16 81.28,82.61 RN5.4
LED13_2: length 8.6
  TopLayer w0.254: RN7.1 97.24,82.61 96.39,83.45 96.39,85.61 LED13.2
LED14_2: length 4.5
  TopLayer w0.254: RN7.2 101.48,85.61 LED14.2
LED15_2: length 6.1
  TopLayer w0.254: LED15.2 105.07,84 105.03,83.96 101.98,83.96 RN7.3
LED16_2: length 10.1
  TopLayer w0.254: RN7.4 109.22,82.61 110.15,83.54 LED16.2
LED17_1: length 6.9
  TopLayer w0.254: LED17.1 112.64,22.58 R1.2
LED18_2: length 8.1
  TopLayer w0.254: RN9.5 65.14,31.94 63.92,33.16 LED18.2
LED19_2: length 4.2
  TopLayer w0.254: RN9.6 70.49,33.16 69,33.16 LED19.2
LED20_2: length 5.8
  TopLayer w0.254: RN9.7 70.99,33.16 74.08,33.16 LED20.2
LED21_2: length 9.7
  TopLayer w0.254: RN9.8 77.94,31.94 79.16,33.16 LED21.2
P4_1: length 33
  TopLayer w0.254: U2.1 36.83,69.99 P4.2 P4.1 36.83,50.29 RN4.8
P4_3: length 27.1
  TopLayer w0.254: U2.2 39.37,68.72 P4.4 P4.3 39.37,51.32 44.47,51.32 RN4.7
P4_5: length 21.6
  TopLayer w0.254: U2.4 40.26,66.18 40.26,60.21 41.91,58.56 P4.6 P4.5 41.91,52.59 43.81,52.59 44.96,51.45 RN4.6
P4_7: length 18.2
  TopLayer w0.254: RN4.5 45.47,51.57 44.45,52.59 P4.7 P4.8 41.15,60.46 41.15,64.91 U2.5
P4_9: length 17.9
  TopLayer w0.254: U2.9 50.42,63.64 50.42,59.19 49.02,59.19 P4.10 P4.9 46.99,52.59 45.97,51.57 RN4.4
P4_11: length 20.6
  TopLayer w0.254: RN4.3 46.48,51.45 47.62,52.59 49.53,52.59 P4.11 P4.12 51.31,58.94 51.31,64.91 U2.10
P4_13: length 27.1
  TopLayer w0.254: U2.13 52.07,68.72 P4.14 P4.13 52.07,51.32 46.97,51.32 RN4.2
P4_15: length 30.4
  TopLayer w0.254: RN4.1 54.61,50.29 P4.15 P4.16 v1(54.61,67.45) ; U2.12 v1(50.8,67.45)
  BottomLayer w0.254: v1(50.8,67.45) v1(54.61,67.45)
P6_1: length 32.6
  TopLayer w0.254: 70.89,69.86 64.9,69.86 P6.2 P6.1 64.9,50.29 RN6.8
P6_3: length 26.7
  TopLayer w0.254: RN6.7 72.41,51.32 67.44,51.32 P6.3 P6.4 67.44,68.59 70.89,68.59
P6_5: length 21.3
  TopLayer w0.254: RN6.6 72.9,51.45 71.75,52.59 69.98,52.59 P6.5 P6.6 69.98,58.56 68.33,60.21 68.33,66.05 U3.4
P6_7: length 17.9
  TopLayer w0.254: RN6.5 73.41,51.57 72.52,52.46 P6.7 P6.8 69.22,60.46 69.22,64.78 70.89,64.78
P6_9: length 18.2
  TopLayer w0.254: U3.9 78.61,63.51 78.61,59.32 77.22,59.32 75.06,57.16 75.06,52.72 73.91,51.57 RN6.4
P6_11: length 20.7
  TopLayer w0.254: RN6.3 74.42,51.45 75.56,52.59 77.6,52.59 P6.11 P6.12 79.38,58.94 79.38,64.78 76.43,64.78
P6_13: length 27.2
  TopLayer w0.254: RN6.2 74.91,51.32 80.14,51.32 P6.13 P6.14 80.14,68.59 U3.13
P6_15: length 30.5
  TopLayer w0.254: RN6.1 82.68,50.29 v1(82.68,67.32) ; U3.12 v1(78.74,67.32)
  BottomLayer w0.254: v1(78.74,67.32) v1(82.68,67.32)
P8_1: length 32.7
  TopLayer w0.254: RN8.8 92.84,50.29 P8.1 P8.2 92.84,69.86 98.96,69.86
P8_3: length 26.9
  TopLayer w0.254: RN8.7 100.35,51.32 95.38,51.32 P8.3 P8.4 95.38,68.59 U4.2
P8_5: length 21
  TopLayer w0.254: RN8.6 100.84,51.45 99.69,52.59 97.92,52.59 P8.5 P8.6 97.92,57.92 96.52,59.32 96.52,66.05 U4.4
P8_7: length 17.8
  TopLayer w0.254: 98.96,64.78 97.28,64.78 97.28,60.34 P8.8 P8.7 100.46,52.46 101.35,51.57 RN8.5
P8_9: length 19.2
  TopLayer w0.254: RN8.4 101.85,51.57 103,52.72 P8.9 P8.10 105.79,59.96 107.31,59.96 107.31,63.51 U4.9
P8_11: length 21.8
  TopLayer w0.254: RN8.3 102.36,51.45 103.5,52.59 105.54,52.59 P8.11 P8.12 108.2,59.83 108.2,64.78 104.5,64.78
P8_13: length 28.4
  TopLayer w0.254: U4.13 108.97,68.59 108.97,59.7 108.08,58.81 P8.14 P8.13 108.08,51.32 102.85,51.32 RN8.2
P8_15: length 30.4
  TopLayer w0.254: v1(107.95,67.32) U4.12 ; v1(110.62,67.32) 110.62,50.29 RN8.1
  BottomLayer w0.254: v1(110.62,67.32) v1(107.95,67.32)
P10_1: length 66.2
  TopLayer w0.254: 78.36,27.32 78.36,29.86 71.49,29.86 RN9.1 ; RN10.4 v1(55.19,29.22) ; 79.63,27.32 P10.3 P10.4 79.63,24.78 79.63,27.32
  BottomLayer w0.254: 78.38,27.32 78.38,33.16 55.19,33.16 v1(55.19,29.22) ; P10.4 79.63,24.78 79.63,27.32 P10.3 P10.4
P10_5: length 54.5
  TopLayer w0.254: RN9.2 70.99,29.22 73.28,29.22 73.28,27.32 ; RN10.3 v1(55.99,29.22) ; P10.7 P10.8 P10.6 P10.5 P10.7
  BottomLayer w0.254: 73.29,27.32 73.29,32.52 55.99,32.52 v1(55.99,29.22) ; P10.5 P10.7 P10.8 P10.6 P10.5
P10_9: length 47.3
  TopLayer w0.254: 68.21,27.32 68.21,29.22 70.49,29.23 RN9.3 ; RN10.2 v1(56.79,29.22) ; P10.10 P10.9 P10.11 P10.12 P10.10
  BottomLayer w0.254: 68.21,27.32 68.21,31.89 56.79,31.89 v1(56.79,29.22) ; P10.12 P10.10 P10.9 P10.11 P10.12
P10_13: length 44.7
  TopLayer w0.254: 63.11,27.32 63.11,29.86 69.99,29.87 RN9.4 ; RN10.1 v1(57.59,29.22) ; P10.16 P10.14 P10.13 P10.15 P10.16
  BottomLayer w0.254: v1(57.59,29.22) 57.59,31.25 63.1,31.25 63.1,27.32 ; P10.16 P10.14 P10.13 P10.15 P10.16
RN1_5: length 9.8
  TopLayer w0.254: LED1.2 11.93,85.61 11.94,83.32 12.65,82.61 RN1.5
RN1_6: length 4.5
  TopLayer w0.254: LED2.2 17.53,85.61 RN1.6
RN1_7: length 6.2
  TopLayer w0.254: LED3.2 21.25,83.96 18.03,83.96 RN1.7
RN1_8: length 10.2
  TopLayer w0.254: LED4.2 26.33,83.58 25.36,82.61 RN1.8
RN2_1: length 30.2
  TopLayer w0.254: U1.12 v1(22.86,67.32) ; v1(26.67,67.32) P2.16 P2.15 26.67,50.29 RN2.1
  BottomLayer w0.254: v1(22.86,67.32) v1(26.67,67.32)
RN2_2: length 26.9
  TopLayer w0.254: U1.13 24.13,68.59 P2.14 P2.13 24.13,51.32 19.03,51.32 RN2.2
RN2_3: length 20.3
  TopLayer w0.254: RN2.3 18.54,51.45 19.69,52.59 21.59,52.59 P2.11 P2.12 23.37,58.94 23.37,64.78 20.68,64.78
RN2_4: length 17.9
  TopLayer w0.254: RN2.4 18.03,51.57 19.05,52.59 P2.9 P2.10 21.08,59.19 22.61,59.19 22.61,63.51 U1.9
RN2_5: length 18.5
  TopLayer w0.254: 15.14,64.78 13.08,64.78 13.08,60.34 16.26,57.16 P2.8 P2.7 16.51,52.59 17.53,51.57 RN2.5
RN2_6: length 21.8
  TopLayer w0.254: RN2.6 17.02,51.45 15.88,52.59 13.97,52.59 P2.5 P2.6 13.97,58.43 12.19,60.21 12.19,66.05 U1.4
RN2_7: length 27.1
  TopLayer w0.254: RN2.7 16.53,51.32 11.43,51.32 P2.3 P2.4 11.43,68.59 U1.2
RN2_8: length 32.9
  TopLayer w0.254: 15.14,69.86 8.89,69.86 P2.2 P2.1 8.9,50.29 RN2.8
RN3_5: length 33.5
  TopLayer w0.254: P3.14 P3.13 ; P3.14 47.93,81.75 RN3.5 ; P3.14 54.74,77.48 54.74,74.94 P3.13 ; P3.13 52.2,70.62 46.74,70.62 46.74,66.18 U2.11
RN3_6: length 33.1
  TopLayer w0.254: P3.11 49.66,71.13 46.23,71.13 46.23,62.37 U2.8 ; P3.11 P3.12 47.12,77.48 ; P3.11 47.12,74.94 47.12,77.48 ; RN3.6 46.1,78.5 47.12,77.48
RN3_7: length 29.8
  TopLayer w0.254: P3.5 P3.7 P3.8 ; P3.5 42.04,71.26 44.32,71.26 44.32,63.64 U2.6 ; P3.5 P3.6 P3.8 ; P3.8 45.6,78.5 RN3.7
RN3_8: length 31
  TopLayer w0.254: P3.4 36.96,77.48 36.96,74.94 ; P3.4 P3.3 36.96,74.94 ; P3.4 43.77,81.75 RN3.8 ; U2.3 v1(40.64,67.45) ; 36.96,74.94 v1(36.96,71.26)
  BottomLayer w0.254: v1(40.64,67.45) 40.64,71.26 v1(36.96,71.26)
RN5_5: length 33.3
  TopLayer w0.254: P5.14 P5.13 ; P5.14 P5.16 P5.15 P5.13 ; P5.14 75.74,81.75 RN5.5 ; P5.13 80.01,70.62 74.8,70.62 74.8,66.05 U3.11
RN5_6: length 33.1
  TopLayer w0.254: P5.11 P5.12 P5.10 ; P5.11 P5.9 P5.10 ; P5.11 77.47,71.13 74.17,71.13 74.17,62.24 U3.8 ; RN5.6 73.91,78.5 P5.10
RN5_7: length 30.1
  TopLayer w0.254: P5.8 73.41,78.5 RN5.7 ; P5.8 P5.7 P5.5 ; P5.8 P5.6 P5.5 ; P5.5 69.85,71.13 72.26,71.13 72.26,63.51 U3.6
RN5_8: length 35.1
  TopLayer w0.254: P5.4 71.58,81.75 RN5.8 ; P5.4 P5.2 P5.1 ; P5.4 P5.3 P5.1 ; P5.1 v1(64.77,71.13) ; U3.3 v1(68.71,67.32)
  BottomLayer w0.254: 68.71,71.13 v1(68.71,67.32) 68.71,71.13 ; 68.71,71.13 v1(64.77,71.13)
RN7_5: length 30
  TopLayer w0.254: RN7.5 103.81,81.75 P7.14 ; U4.11 v1(106.55,66.05) ; P7.14 110.62,77.48 110.62,74.94 P7.13 ; P7.14 P7.13 ; P7.13 108.08,71.13 v1(106.55,71.13)
  BottomLayer w0.254: v1(106.55,66.05) v1(106.55,71.13)
RN7_6: length 32.6
  TopLayer w0.254: P7.10 P7.12 P7.11 ; P7.10 101.98,78.5 RN7.6 ; P7.10 P7.9 P7.11 ; P7.11 105.54,71.13 102.49,71.13 102.49,62.24 U4.8
RN7_7: length 31.3
  TopLayer w0.254: U4.6 100.97,63.51 100.97,71.13 97.92,71.13 P7.5 ; RN7.7 101.48,78.5 P7.8 ; P7.8 P7.7 P7.5 ; P7.8 P7.6 P7.5
RN7_8: length 31.3
  TopLayer w0.254: P7.1 P7.2 P7.4 ; P7.1 P7.3 P7.4 ; P7.1 v1(92.84,71.13) ; RN7.8 99.65,81.75 P7.4 ; U4.3 v1(96.52,67.32)
  BottomLayer w0.254: v1(96.52,67.32) 96.52,71.13 v1(92.84,71.13)
RN11_1: length 8.2
  TopLayer w0.254: LED25.2 19.6,33.03 20.69,31.94 RN11.1
RN11_2: length 4.2
  TopLayer w0.254: RN11.2 26.17,33.16 24.68,33.16 LED24.2
RN11_3: length 5.8
  TopLayer w0.254: LED23.2 29.76,33.16 26.67,33.16 RN11.3
RN11_4: length 9.7
  TopLayer w0.254: RN11.4 33.61,31.94 34.84,33.16 LED22.2
RN11_5: length 93.9
  TopLayer w0.254: SW4.4 38.73,15.89 41.78,15.89 ; 34.07,27.32 34.07,29.98 27.17,30 RN11.5 ; P12.15 P12.16 P12.14 P12.13 P12.15 ; P12.15 35.35,19.95 41.78,19.95 41.78,15.89 ; 41.78,15.89 44.93,15.89 SW4.3 ; RN12.8 v1(10.87,29.22)
  BottomLayer w0.254: 34.08,27.32 34.08,33.16 10.87,33.16 v1(10.87,29.22) ; P12.14 P12.16 P12.15 P12.13 P12.14
RN11_6: length 75.7
  TopLayer w0.254: P12.11 30.27,15.89 ; P12.11 P12.12 P12.10 P12.9 P12.11 ; SW3.4 28.44,15.89 34.64,15.89 SW3.3 ; RN12.7 v1(11.67,29.22) ; 28.99,27.32 28.99,29.35 26.67,29.35 RN11.6
  BottomLayer w0.254: 29.01,27.32 29.01,32.52 11.67,32.52 v1(11.67,29.22) ; P12.12 P12.11 P12.9 P12.10 P12.12
RN11_7: length 68.4
  TopLayer w0.254: P12.5 22.65,15.89 ; P12.5 P12.7 P12.8 P12.6 P12.5 ; RN12.6 v1(12.47,29.22) ; SW2.4 18.41,15.89 24.61,15.89 SW2.3 ; RN11.7 26.17,29.35 23.92,29.35 23.92,27.32
  BottomLayer w0.254: v1(12.47,29.22) 12.47,31.89 23.9,31.89 23.9,27.32 ; P12.7 P12.5 P12.6 P12.8 P12.7
RN11_8: length 72.1
  TopLayer w0.254: P12.1 P12.3 P12.4 P12.2 P12.1 ; P12.1 17.57,19.95 11.3,19.95 11.3,15.89 ; 18.82,27.32 18.82,29.98 25.67,30 RN11.8 ; SW1.3 14.32,15.89 8.12,15.89 SW1.4 ; RN12.5 v1(13.26,29.22)
  BottomLayer w0.254: 18.8,27.32 18.8,31.25 13.26,31.25 v1(13.26,29.22) ; P12.3 P12.1 P12.2 P12.4 P12.3
U1_3: length 31.1
  TopLayer w0.254: v1(9.02,71.26) P1.1 ; P1.1 P1.2 P1.4 ; P1.1 P1.3 P1.4 ; P1.4 15.83,81.75 RN1.4 ; U1.3 v1(12.7,67.32)
  BottomLayer w0.254: v1(9.02,71.26) 12.7,71.26 v1(12.7,67.32)
U1_6: length 30
  TopLayer w0.254: U1.6 16.51,63.51 16.51,71.26 14.1,71.26 P1.5 ; P1.5 P1.6 P1.8 ; P1.5 P1.7 P1.8 ; RN1.3 17.53,78.38 P1.8
U1_8: length 33.4
  TopLayer w0.254: RN1.2 18.03,78.63 P1.10 ; P1.11 21.72,71.13 18.29,71.13 18.29,62.24 U1.8 ; P1.11 P1.9 P1.10 ; P1.11 P1.12 P1.10
U1_11: length 33.9
  TopLayer w0.254: P1.13 P1.14 ; P1.13 P1.15 P1.16 P1.14 ; P1.13 24.26,70.62 18.8,70.62 18.8,66.05 U1.11 ; P1.14 19.99,81.75 RN1.1
USBC1_B4: length 30.9
  TopLayer w0.254: USBC1.A9 104.28,12.32 99.18,12.33 USBC1.A4 ; USBC1.B9 99.48,12.33 ; 99.18,12.33 99.18,16.52 ; 99.18,16.52 C1.1 ; 99.18,16.52 99.18,21.09 ; USBC1.B4 103.98,12.32 ; U5.1 99.18,25.29 99.18,21.09 ; 99.18,21.09 C2.1

## Copper pours and planes (outline as drawn; the poured copper is in the pictures)
GND on TopLayer: -2.41,122.31 -2.41,-4.05 -1.4,-5.07 129.29,-5.07 129.41,-4.94 129.41,118 124.21,123.2 -0.89,123.2 -1.78,122.31
GND on BottomLayer: -7.11,126.12 -7.11,-1.89 -5.21,-3.8 125.98,-3.8 126.24,-4.05 126.24,125.11 126.87,125.74 -4.44,125.74 -6.22,123.96

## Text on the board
TopSilkLayer: NAND Group A | Switched Inputs | NAND Group B | Display Outputs | Constant Inputs | NAND Group C | NAND Group D | NAND Board
